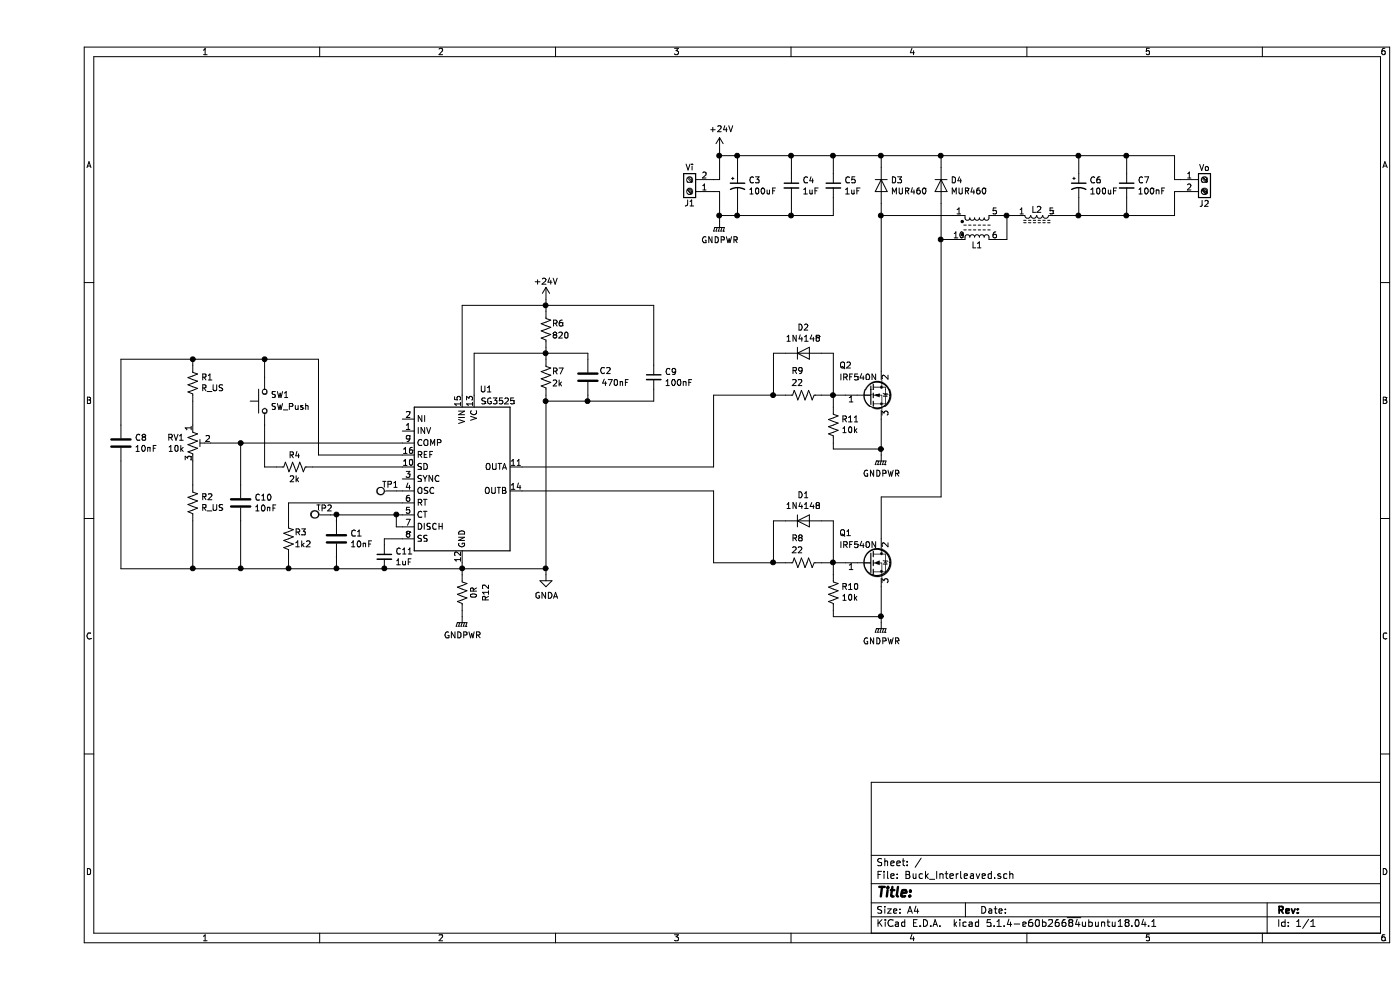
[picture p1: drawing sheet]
EESchema Schematic File Version 4
LIBS:Buck_Interleaved-cache
EELAYER 26 0
EELAYER END
$Descr A4 11693 8268
encoding utf-8
Sheet 1 1
Title ""
Date ""
Rev ""
Comp ""
Comment1 ""
Comment2 ""
Comment3 ""
Comment4 ""
$EndDescr
$Comp
L Regulator_Controller:SG3525 U1
U 1 1
P 3550 4000
F 0 "U1" H 3750 4750 50  0000 C CNN
F 1 "SG3525" H 3850 4650 50  0000 C CNN
F 2 "Package_DIP:DIP-16_W7.62mm_Socket_LongPads" H 3550 4000 50  0001 C CNN
F 3 "www.st.com/resource/en/datasheet/sg3525.pdf" H 3550 4000 50  0001 C CNN
	1    3550 4000
	1    0    0    -1  
$EndComp
$Comp
L Device:R_US R1
U 1 1
P 1300 3200
F 0 "R1" H 1232 3154 50  0000 R CNN
F 1 "R_US" H 1232 3245 50  0000 R CNN
F 2 "Resistor_THT:R_Axial_DIN0207_L6.3mm_D2.5mm_P10.16mm_Horizontal" V 1340 3190 50  0001 C CNN
F 3 "~" H 1300 3200 50  0001 C CNN
	1    1300 3200
	-1   0    0    1   
$EndComp
$Comp
L Device:R_US R2
U 1 1
P 1300 4200
F 0 "R2" H 1232 4154 50  0000 R CNN
F 1 "R_US" H 1232 4245 50  0000 R CNN
F 2 "Resistor_THT:R_Axial_DIN0207_L6.3mm_D2.5mm_P10.16mm_Horizontal" V 1340 4190 50  0001 C CNN
F 3 "~" H 1300 4200 50  0001 C CNN
	1    1300 4200
	-1   0    0    1   
$EndComp
$Comp
L Device:R_POT_TRIM_US RV1
U 1 1
P 1300 3700
F 0 "RV1" H 1232 3746 50  0000 R CNN
F 1 "10k" H 1232 3655 50  0000 R CNN
F 2 "Potentiometer_THT:Potentiometer_Bourns_3296W_Vertical" H 1300 3700 50  0001 C CNN
F 3 "~" H 1300 3700 50  0001 C CNN
	1    1300 3700
	1    0    0    -1  
$EndComp
$Comp
L Device:R_US R3
U 1 1
P 2100 4500
F 0 "R3" H 2050 4450 50  0000 R CNN
F 1 "1k2" H 2050 4550 50  0000 R CNN
F 2 "Resistor_THT:R_Axial_DIN0207_L6.3mm_D2.5mm_P10.16mm_Horizontal" V 2140 4490 50  0001 C CNN
F 3 "~" H 2100 4500 50  0001 C CNN
	1    2100 4500
	-1   0    0    1   
$EndComp
Wire Wire Line
	3050 4300 3000 4300
Wire Wire Line
	3050 4400 3000 4400
Wire Wire Line
	3000 4400 3000 4300
$Comp
L Connector:Screw_Terminal_01x02 J1
U 1 1
P 5450 1600
F 0 "J1" H 5450 1700 50  0000 C CNN
F 1 "Vi" H 5450 1400 50  0000 C CNN
F 2 "Connector_Phoenix_MSTB:PhoenixContact_MSTBVA_2,5_2-G-5,08_1x02_P5.08mm_Vertical" H 5450 1600 50  0001 C CNN
F 3 "~" H 5450 1600 50  0001 C CNN
	1    5450 1600
	-1   0    0    1   
$EndComp
$Comp
L power:+24V #PWR0103
U 1 1
P 5700 1250
F 0 "#PWR0103" H 5700 1100 50  0001 C CNN
F 1 "+24V" H 5715 1423 50  0000 C CNN
F 2 "" H 5700 1250 50  0001 C CNN
F 3 "" H 5700 1250 50  0001 C CNN
	1    5700 1250
	1    0    0    -1  
$EndComp
$Comp
L Device:R_US R6
U 1 1
P 4250 2750
F 0 "R6" H 4300 2800 50  0000 L CNN
F 1 "820" H 4300 2700 50  0000 L CNN
F 2 "Resistor_THT:R_Axial_DIN0207_L6.3mm_D2.5mm_P10.16mm_Horizontal" V 4290 2740 50  0001 C CNN
F 3 "~" H 4250 2750 50  0001 C CNN
	1    4250 2750
	1    0    0    -1  
$EndComp
$Comp
L Device:R_US R7
U 1 1
P 4250 3150
F 0 "R7" H 4300 3200 50  0000 L CNN
F 1 "2k" H 4300 3100 50  0000 L CNN
F 2 "Resistor_THT:R_Axial_DIN0207_L6.3mm_D2.5mm_P10.16mm_Horizontal" V 4290 3140 50  0001 C CNN
F 3 "~" H 4250 3150 50  0001 C CNN
	1    4250 3150
	1    0    0    -1  
$EndComp
$Comp
L Device:C C2
U 1 1
P 4600 3150
F 0 "C2" H 4400 3100 50  0000 L CNN
F 1 "470nF" H 4250 3200 50  0000 L CNN
F 2 "Capacitor_THT:C_Rect_L7.0mm_W3.5mm_P5.00mm" H 4638 3000 50  0001 C CNN
F 3 "~" H 4600 3150 50  0001 C CNN
	1    4600 3150
	-1   0    0    1   
$EndComp
$Comp
L power:+24V #PWR0105
U 1 1
P 4250 2500
F 0 "#PWR0105" H 4250 2350 50  0001 C CNN
F 1 "+24V" H 4250 2650 50  0000 C CNN
F 2 "" H 4250 2500 50  0001 C CNN
F 3 "" H 4250 2500 50  0001 C CNN
	1    4250 2500
	1    0    0    -1  
$EndComp
Wire Wire Line
	2100 4200 2100 4350
Wire Wire Line
	2100 4650 2100 4750
Wire Wire Line
	2100 4750 2500 4750
Wire Wire Line
	2500 4650 2500 4750
Wire Wire Line
	2500 4350 2500 4300
$Comp
L Device:C C1
U 1 1
P 2500 4500
F 0 "C1" H 2615 4546 50  0000 L CNN
F 1 "10nF" H 2615 4455 50  0000 L CNN
F 2 "Capacitor_THT:C_Rect_L7.0mm_W2.5mm_P5.00mm" H 2538 4350 50  0001 C CNN
F 3 "~" H 2500 4500 50  0001 C CNN
	1    2500 4500
	1    0    0    -1  
$EndComp
$Comp
L Transistor_FET:IRF540N Q1
U 1 1
P 6950 4700
F 0 "Q1" H 6700 4950 50  0000 L CNN
F 1 "IRF540N" H 6700 4850 50  0000 L CNN
F 2 "Package_TO_SOT_THT:TO-220-3_Vertical" H 7200 4625 50  0001 L CIN
F 3 "http://www.irf.com/product-info/datasheets/data/irf540n.pdf" H 6950 4700 50  0001 L CNN
	1    6950 4700
	1    0    0    -1  
$EndComp
$Comp
L Device:R_US R8
U 1 1
P 6400 4700
F 0 "R8" V 6600 4800 50  0000 R CNN
F 1 "22" V 6500 4800 50  0000 R CNN
F 2 "Resistor_THT:R_Axial_DIN0207_L6.3mm_D2.5mm_P10.16mm_Horizontal" V 6440 4690 50  0001 C CNN
F 3 "~" H 6400 4700 50  0001 C CNN
	1    6400 4700
	0    -1   -1   0   
$EndComp
Wire Wire Line
	6550 4700 6650 4700
Connection ~ 6650 4700
Wire Wire Line
	6650 4700 6750 4700
Wire Wire Line
	6250 4700 6150 4700
Wire Wire Line
	6250 4350 6150 4350
Wire Wire Line
	6150 4350 6150 4700
Wire Wire Line
	6550 4350 6650 4350
Wire Wire Line
	6650 4350 6650 4700
$Comp
L Device:R_US R10
U 1 1
P 6650 4950
F 0 "R10" H 6582 4904 50  0000 R CNN
F 1 "10k" H 6582 4995 50  0000 R CNN
F 2 "Resistor_THT:R_Axial_DIN0207_L6.3mm_D2.5mm_P10.16mm_Horizontal" V 6690 4940 50  0001 C CNN
F 3 "~" H 6650 4950 50  0001 C CNN
	1    6650 4950
	-1   0    0    1   
$EndComp
$Comp
L Transistor_FET:IRF540N Q2
U 1 1
P 6950 3300
F 0 "Q2" H 6700 3550 50  0000 L CNN
F 1 "IRF540N" H 6700 3450 50  0000 L CNN
F 2 "Package_TO_SOT_THT:TO-220-3_Vertical" H 7200 3225 50  0001 L CIN
F 3 "http://www.irf.com/product-info/datasheets/data/irf540n.pdf" H 6950 3300 50  0001 L CNN
	1    6950 3300
	1    0    0    -1  
$EndComp
$Comp
L Device:R_US R9
U 1 1
P 6400 3300
F 0 "R9" V 6600 3400 50  0000 R CNN
F 1 "22" V 6500 3400 50  0000 R CNN
F 2 "Resistor_THT:R_Axial_DIN0207_L6.3mm_D2.5mm_P10.16mm_Horizontal" V 6440 3290 50  0001 C CNN
F 3 "~" H 6400 3300 50  0001 C CNN
	1    6400 3300
	0    -1   -1   0   
$EndComp
Wire Wire Line
	6550 3300 6650 3300
Connection ~ 6650 3300
Wire Wire Line
	6650 3300 6750 3300
Wire Wire Line
	6250 3300 6150 3300
Wire Wire Line
	6250 2950 6150 2950
Wire Wire Line
	6150 2950 6150 3300
Wire Wire Line
	6550 2950 6650 2950
Wire Wire Line
	6650 2950 6650 3300
$Comp
L Device:R_US R11
U 1 1
P 6650 3550
F 0 "R11" H 6582 3504 50  0000 R CNN
F 1 "10k" H 6582 3595 50  0000 R CNN
F 2 "Resistor_THT:R_Axial_DIN0207_L6.3mm_D2.5mm_P10.16mm_Horizontal" V 6690 3540 50  0001 C CNN
F 3 "~" H 6650 3550 50  0001 C CNN
	1    6650 3550
	-1   0    0    1   
$EndComp
Wire Wire Line
	8100 1800 8100 2000
Wire Wire Line
	6650 5100 6650 5150
Wire Wire Line
	6650 5150 7050 5150
Wire Wire Line
	6650 4800 6650 4700
Wire Wire Line
	7050 3500 7050 3750
Wire Wire Line
	6650 3300 6650 3400
Wire Wire Line
	6650 3700 6650 3750
Wire Wire Line
	6650 3750 7050 3750
Wire Wire Line
	7050 3800 7050 3750
Connection ~ 7050 3750
Wire Wire Line
	8200 1800 8100 1800
Wire Wire Line
	8700 1800 8500 1800
Wire Wire Line
	8700 1300 7550 1300
Wire Wire Line
	7550 1300 7550 1400
Connection ~ 7550 1300
$Comp
L Switch:SW_Push SW1
U 1 1
P 1900 3350
F 0 "SW1" V 1950 3300 50  0000 R CNN
F 1 "SW_Push" V 1850 3300 50  0000 R CNN
F 2 "Button_Switch_THT:SW_PUSH_6mm_H5mm" H 1900 3550 50  0001 C CNN
F 3 "~" H 1900 3550 50  0001 C CNN
	1    1900 3350
	0    -1   -1   0   
$EndComp
Wire Wire Line
	3550 4700 3550 4750
Connection ~ 3550 4750
Wire Wire Line
	1300 3850 1300 4050
Wire Wire Line
	1300 4350 1300 4750
Wire Wire Line
	1300 3550 1300 3350
Wire Wire Line
	1300 3050 1300 3000
Wire Wire Line
	2350 3000 2350 3800
$Comp
L Device:R_US R4
U 1 1
P 2150 3900
F 0 "R4" V 2050 3900 50  0000 C CNN
F 1 "2k" V 2250 3900 50  0000 C CNN
F 2 "Resistor_THT:R_Axial_DIN0207_L6.3mm_D2.5mm_P10.16mm_Horizontal" V 2190 3890 50  0001 C CNN
F 3 "~" H 2150 3900 50  0001 C CNN
	1    2150 3900
	0    1    1    0   
$EndComp
Wire Wire Line
	1900 3550 1900 3900
Wire Wire Line
	1900 3900 2000 3900
Wire Wire Line
	1900 3150 1900 3000
Wire Wire Line
	1900 3000 2350 3000
Connection ~ 7050 5150
Wire Wire Line
	7050 5200 7050 5150
Wire Wire Line
	7050 4900 7050 5150
$Comp
L Diode:1N5408 D4
U 1 1
P 7550 1550
F 0 "D4" V 7504 1629 50  0000 L CNN
F 1 "MUR460" V 7595 1629 50  0000 L CNN
F 2 "Diode_THT:D_DO-201AD_P15.24mm_Horizontal" H 7550 1375 50  0001 C CNN
F 3 "http://www.vishay.com/docs/88516/1n5400.pdf" H 7550 1550 50  0001 C CNN
	1    7550 1550
	0    1    1    0   
$EndComp
$Comp
L Diode:1N5408 D3
U 1 1
P 7050 1550
F 0 "D3" V 7004 1629 50  0000 L CNN
F 1 "MUR460" V 7095 1629 50  0000 L CNN
F 2 "Diode_THT:D_DO-201AD_P15.24mm_Horizontal" H 7050 1375 50  0001 C CNN
F 3 "http://www.vishay.com/docs/88516/1n5400.pdf" H 7050 1550 50  0001 C CNN
	1    7050 1550
	0    1    1    0   
$EndComp
Wire Wire Line
	7050 1400 7050 1300
Wire Wire Line
	7050 1300 7550 1300
$Comp
L Connector:Screw_Terminal_01x02 J2
U 1 1
P 9750 1500
F 0 "J2" H 9750 1300 50  0000 C CNN
F 1 "Vo" H 9750 1600 50  0000 C CNN
F 2 "Connector_Phoenix_MSTB:PhoenixContact_MSTBVA_2,5_2-G-5,08_1x02_P5.08mm_Vertical" H 9750 1500 50  0001 C CNN
F 3 "~" H 9750 1500 50  0001 C CNN
	1    9750 1500
	1    0    0    -1  
$EndComp
Wire Wire Line
	9550 1500 9500 1500
Wire Wire Line
	9500 1500 9500 1300
Wire Wire Line
	9550 1600 9500 1600
Wire Wire Line
	9500 1600 9500 1800
Wire Wire Line
	5650 1500 5700 1500
Wire Wire Line
	5700 1500 5700 1300
Wire Wire Line
	5700 1300 5850 1300
Wire Wire Line
	5700 1250 5700 1300
Connection ~ 5700 1300
Wire Wire Line
	5700 1600 5650 1600
Wire Wire Line
	4600 3000 4600 2950
Wire Wire Line
	4600 2950 4250 2950
Wire Wire Line
	4250 2950 4250 3000
Wire Wire Line
	4250 2900 4250 2950
Connection ~ 4250 2950
Wire Wire Line
	4250 2550 4250 2600
Wire Wire Line
	4250 3300 4250 3350
Wire Wire Line
	4250 3350 4600 3350
Wire Wire Line
	4600 3350 4600 3300
Connection ~ 4250 3350
Wire Wire Line
	3650 3300 3650 2950
Wire Wire Line
	3650 2950 4250 2950
$Comp
L Device:C_Small C7
U 1 1
P 9100 1550
F 0 "C7" H 9192 1596 50  0000 L CNN
F 1 "100nF" H 9192 1505 50  0000 L CNN
F 2 "Capacitor_THT:C_Rect_L7.0mm_W2.5mm_P5.00mm" H 9100 1550 50  0001 C CNN
F 3 "~" H 9100 1550 50  0001 C CNN
	1    9100 1550
	1    0    0    -1  
$EndComp
$Comp
L Device:CP1_Small C6
U 1 1
P 8700 1550
F 0 "C6" H 8791 1596 50  0000 L CNN
F 1 "100uF" H 8791 1505 50  0000 L CNN
F 2 "Capacitor_THT:CP_Radial_D8.0mm_P3.50mm" H 8700 1550 50  0001 C CNN
F 3 "~" H 8700 1550 50  0001 C CNN
	1    8700 1550
	1    0    0    -1  
$EndComp
Wire Wire Line
	8700 1300 8700 1450
Wire Wire Line
	8700 1650 8700 1800
Wire Wire Line
	9100 1650 9100 1800
Wire Wire Line
	9100 1800 9500 1800
Wire Wire Line
	9100 1800 8700 1800
Connection ~ 9100 1800
Connection ~ 8700 1800
Wire Wire Line
	8700 1300 9100 1300
Connection ~ 8700 1300
Wire Wire Line
	9100 1450 9100 1300
Connection ~ 9100 1300
Wire Wire Line
	9100 1300 9500 1300
$Comp
L Diode:1N4148 D1
U 1 1
P 6400 4350
F 0 "D1" H 6400 4566 50  0000 C CNN
F 1 "1N4148" H 6400 4475 50  0000 C CNN
F 2 "Diode_THT:D_DO-35_SOD27_P7.62mm_Horizontal" H 6400 4175 50  0001 C CNN
F 3 "http://www.nxp.com/documents/data_sheet/1N4148_1N4448.pdf" H 6400 4350 50  0001 C CNN
	1    6400 4350
	1    0    0    -1  
$EndComp
$Comp
L Diode:1N4148 D2
U 1 1
P 6400 2950
F 0 "D2" H 6400 3166 50  0000 C CNN
F 1 "1N4148" H 6400 3075 50  0000 C CNN
F 2 "Diode_THT:D_DO-35_SOD27_P7.62mm_Horizontal" H 6400 2775 50  0001 C CNN
F 3 "http://www.nxp.com/documents/data_sheet/1N4148_1N4448.pdf" H 6400 2950 50  0001 C CNN
	1    6400 2950
	1    0    0    -1  
$EndComp
$Comp
L Connector:TestPoint TP1
U 1 1
P 3000 4100
F 0 "TP1" V 3050 4150 50  0000 C CNN
F 1 "TestPoint" V 3104 4174 50  0001 C CNN
F 2 "Connector_PinHeader_2.54mm:PinHeader_1x01_P2.54mm_Vertical" H 3200 4100 50  0001 C CNN
F 3 "~" H 3200 4100 50  0001 C CNN
	1    3000 4100
	0    -1   -1   0   
$EndComp
Wire Wire Line
	3000 4100 3050 4100
$Comp
L Buck_Interleaved-rescue:array_indutor-indutor L1
U 1 1
P 7850 1900
F 0 "L1" H 7850 2050 50  0000 C CNN
F 1 "array_indutor" H 7850 1750 50  0001 C CNN
F 2 "indutor:Ind_Carretel_E30_15_7_2" H 7700 2300 50  0001 C CNN
F 3 "" H 7700 2300 50  0001 C CNN
	1    7850 1900
	1    0    0    1   
$EndComp
$Comp
L Device:C_Small C4
U 1 1
P 6300 1550
F 0 "C4" H 6392 1596 50  0000 L CNN
F 1 "1uF" H 6392 1505 50  0000 L CNN
F 2 "Capacitor_THT:C_Rect_L29.0mm_W7.6mm_P27.50mm_MKT" H 6300 1550 50  0001 C CNN
F 3 "~" H 6300 1550 50  0001 C CNN
	1    6300 1550
	1    0    0    -1  
$EndComp
$Comp
L Device:CP1_Small C3
U 1 1
P 5850 1550
F 0 "C3" H 5941 1596 50  0000 L CNN
F 1 "100uF" H 5941 1505 50  0000 L CNN
F 2 "Capacitor_THT:CP_Radial_D8.0mm_P3.50mm" H 5850 1550 50  0001 C CNN
F 3 "~" H 5850 1550 50  0001 C CNN
	1    5850 1550
	1    0    0    -1  
$EndComp
Connection ~ 6300 1300
Connection ~ 5850 1300
Wire Wire Line
	5850 1300 6300 1300
Wire Wire Line
	5850 1300 5850 1450
Wire Wire Line
	6300 1300 6300 1450
Wire Wire Line
	6300 1300 6650 1300
Connection ~ 7050 1300
$Comp
L Device:C_Small C5
U 1 1
P 6650 1550
F 0 "C5" H 6742 1596 50  0000 L CNN
F 1 "1uF" H 6742 1505 50  0000 L CNN
F 2 "Capacitor_THT:C_Rect_L29.0mm_W7.6mm_P27.50mm_MKT" H 6650 1550 50  0001 C CNN
F 3 "~" H 6650 1550 50  0001 C CNN
	1    6650 1550
	1    0    0    -1  
$EndComp
Wire Wire Line
	6650 1450 6650 1300
Connection ~ 6650 1300
Wire Wire Line
	6650 1300 7050 1300
Wire Wire Line
	5700 1800 5850 1800
Connection ~ 5700 1800
Wire Wire Line
	5700 1850 5700 1800
Wire Wire Line
	5700 1600 5700 1800
Wire Wire Line
	6650 1650 6650 1800
Wire Wire Line
	6300 1650 6300 1800
Connection ~ 6300 1800
Wire Wire Line
	6300 1800 6650 1800
Wire Wire Line
	5850 1650 5850 1800
Connection ~ 5850 1800
Wire Wire Line
	5850 1800 6300 1800
$Comp
L Buck_Interleaved-rescue:indutor_u-indutor L2
U 1 1
P 8350 1800
F 0 "L2" H 8350 1850 50  0000 C CNN
F 1 "indutor_u" H 8350 1887 50  0001 C CNN
F 2 "indutor:Ind_Carretel_E30_15_7" V 8350 1800 50  0001 C CNN
F 3 "" V 8350 1800 50  0001 C CNN
	1    8350 1800
	1    0    0    -1  
$EndComp
$Comp
L Device:C C8
U 1 1
P 700 3700
F 0 "C8" H 815 3746 50  0000 L CNN
F 1 "10nF" H 815 3655 50  0000 L CNN
F 2 "Capacitor_THT:C_Rect_L7.0mm_W2.5mm_P5.00mm" H 738 3550 50  0001 C CNN
F 3 "~" H 700 3700 50  0001 C CNN
	1    700  3700
	1    0    0    -1  
$EndComp
Wire Wire Line
	700  3550 700  3000
Wire Wire Line
	700  3000 1300 3000
Connection ~ 1300 3000
Wire Wire Line
	700  3850 700  4750
Wire Wire Line
	700  4750 1300 4750
Connection ~ 1300 4750
$Comp
L Device:C_Small C9
U 1 1
P 5150 3150
F 0 "C9" H 5242 3196 50  0000 L CNN
F 1 "100nF" H 5242 3105 50  0000 L CNN
F 2 "Capacitor_THT:C_Rect_L7.0mm_W2.5mm_P5.00mm" H 5150 3150 50  0001 C CNN
F 3 "~" H 5150 3150 50  0001 C CNN
	1    5150 3150
	1    0    0    -1  
$EndComp
$Comp
L Device:C C10
U 1 1
P 1700 4200
F 0 "C10" H 1815 4246 50  0000 L CNN
F 1 "10nF" H 1815 4155 50  0000 L CNN
F 2 "Capacitor_THT:C_Rect_L7.0mm_W2.5mm_P5.00mm" H 1738 4050 50  0001 C CNN
F 3 "~" H 1700 4200 50  0001 C CNN
	1    1700 4200
	1    0    0    -1  
$EndComp
Wire Wire Line
	1300 4750 1700 4750
Connection ~ 2100 4750
Wire Wire Line
	1300 3000 1900 3000
Connection ~ 1900 3000
Wire Wire Line
	1450 3700 1700 3700
Wire Wire Line
	1700 4050 1700 3700
Connection ~ 1700 3700
Wire Wire Line
	1700 4350 1700 4750
Connection ~ 1700 4750
Wire Wire Line
	1700 4750 2100 4750
Wire Wire Line
	4250 2550 5150 2550
Wire Wire Line
	5150 2550 5150 3050
Wire Wire Line
	4250 2500 4250 2550
Connection ~ 4250 2550
Wire Wire Line
	5150 3250 5150 3350
Wire Wire Line
	5150 3350 4600 3350
Connection ~ 4600 3350
Wire Wire Line
	4250 4750 3550 4750
Wire Wire Line
	4250 3350 4250 4750
$Comp
L power:GNDPWR #PWR0101
U 1 1
P 3550 5150
F 0 "#PWR0101" H 3550 4950 50  0001 C CNN
F 1 "GNDPWR" H 3554 4996 50  0000 C CNN
F 2 "" H 3550 5100 50  0001 C CNN
F 3 "" H 3550 5100 50  0001 C CNN
	1    3550 5150
	1    0    0    -1  
$EndComp
$Comp
L power:GNDA #PWR0102
U 1 1
P 4250 4800
F 0 "#PWR0102" H 4250 4550 50  0001 C CNN
F 1 "GNDA" H 4255 4627 50  0000 C CNN
F 2 "" H 4250 4800 50  0001 C CNN
F 3 "" H 4250 4800 50  0001 C CNN
	1    4250 4800
	1    0    0    -1  
$EndComp
$Comp
L power:GNDPWR #PWR0104
U 1 1
P 7050 3800
F 0 "#PWR0104" H 7050 3600 50  0001 C CNN
F 1 "GNDPWR" H 7054 3646 50  0000 C CNN
F 2 "" H 7050 3750 50  0001 C CNN
F 3 "" H 7050 3750 50  0001 C CNN
	1    7050 3800
	1    0    0    -1  
$EndComp
$Comp
L power:GNDPWR #PWR0106
U 1 1
P 7050 5200
F 0 "#PWR0106" H 7050 5000 50  0001 C CNN
F 1 "GNDPWR" H 7054 5046 50  0000 C CNN
F 2 "" H 7050 5150 50  0001 C CNN
F 3 "" H 7050 5150 50  0001 C CNN
	1    7050 5200
	1    0    0    -1  
$EndComp
$Comp
L power:GNDPWR #PWR0107
U 1 1
P 5700 1850
F 0 "#PWR0107" H 5700 1650 50  0001 C CNN
F 1 "GNDPWR" H 5704 1696 50  0000 C CNN
F 2 "" H 5700 1800 50  0001 C CNN
F 3 "" H 5700 1800 50  0001 C CNN
	1    5700 1850
	1    0    0    -1  
$EndComp
Wire Wire Line
	4250 4800 4250 4750
Connection ~ 4250 4750
$Comp
L Connector:TestPoint TP2
U 1 1
P 2450 4300
F 0 "TP2" V 2500 4350 50  0000 C CNN
F 1 "TestPoint" V 2554 4374 50  0001 C CNN
F 2 "Connector_PinHeader_2.54mm:PinHeader_1x01_P2.54mm_Vertical" H 2650 4300 50  0001 C CNN
F 3 "~" H 2650 4300 50  0001 C CNN
	1    2450 4300
	0    -1   -1   0   
$EndComp
Connection ~ 2500 4300
Wire Wire Line
	2450 4300 2500 4300
Connection ~ 2500 4750
Wire Wire Line
	2500 4300 3000 4300
Connection ~ 3000 4300
Wire Wire Line
	2100 4200 3050 4200
Wire Wire Line
	2300 3900 3050 3900
Wire Wire Line
	2350 3800 3050 3800
Wire Wire Line
	1700 3700 3050 3700
Wire Wire Line
	2500 4750 2900 4750
$Comp
L Device:C_Small C11
U 1 1
P 2900 4650
F 0 "C11" H 2992 4696 50  0000 L CNN
F 1 "1uF" H 2992 4605 50  0000 L CNN
F 2 "Capacitor_THT:C_Rect_L7.0mm_W2.5mm_P5.00mm" H 2900 4650 50  0001 C CNN
F 3 "~" H 2900 4650 50  0001 C CNN
	1    2900 4650
	1    0    0    -1  
$EndComp
Connection ~ 2900 4750
Wire Wire Line
	2900 4750 3550 4750
Wire Wire Line
	2900 4550 2900 4500
Wire Wire Line
	2900 4500 3050 4500
$Comp
L Device:R_US R12
U 1 1
P 3550 4950
F 0 "R12" V 3350 4950 50  0000 C CNN
F 1 "0R" V 3450 4950 50  0000 C CNN
F 2 "Resistor_SMD:R_0805_2012Metric_Pad1.15x1.40mm_HandSolder" V 3590 4940 50  0001 C CNN
F 3 "~" H 3550 4950 50  0001 C CNN
	1    3550 4950
	-1   0    0    1   
$EndComp
Wire Wire Line
	3550 5100 3550 5150
Wire Wire Line
	3550 4800 3550 4750
Wire Wire Line
	3550 3300 3550 2550
Wire Wire Line
	3550 2550 4250 2550
Wire Wire Line
	7550 1700 7550 2000
Wire Wire Line
	8100 1800 8050 1800
Connection ~ 8100 1800
Wire Wire Line
	8050 2000 8100 2000
Wire Wire Line
	5650 3300 5650 3900
Wire Wire Line
	7050 1700 7050 1800
Wire Wire Line
	7650 1800 7050 1800
Wire Wire Line
	7650 2000 7550 2000
Connection ~ 7550 2000
Wire Wire Line
	7550 2000 7550 4150
Wire Wire Line
	7050 4500 7050 4150
Wire Wire Line
	7050 4150 7550 4150
Wire Wire Line
	5650 4700 6150 4700
Connection ~ 6150 4700
Wire Wire Line
	5650 3300 6150 3300
Connection ~ 6150 3300
Wire Wire Line
	7050 1800 7050 3100
Connection ~ 7050 1800
Wire Wire Line
	4050 4100 5650 4100
Wire Wire Line
	4050 3900 5650 3900
Wire Wire Line
	5650 4100 5650 4700
$EndSCHEMATC
